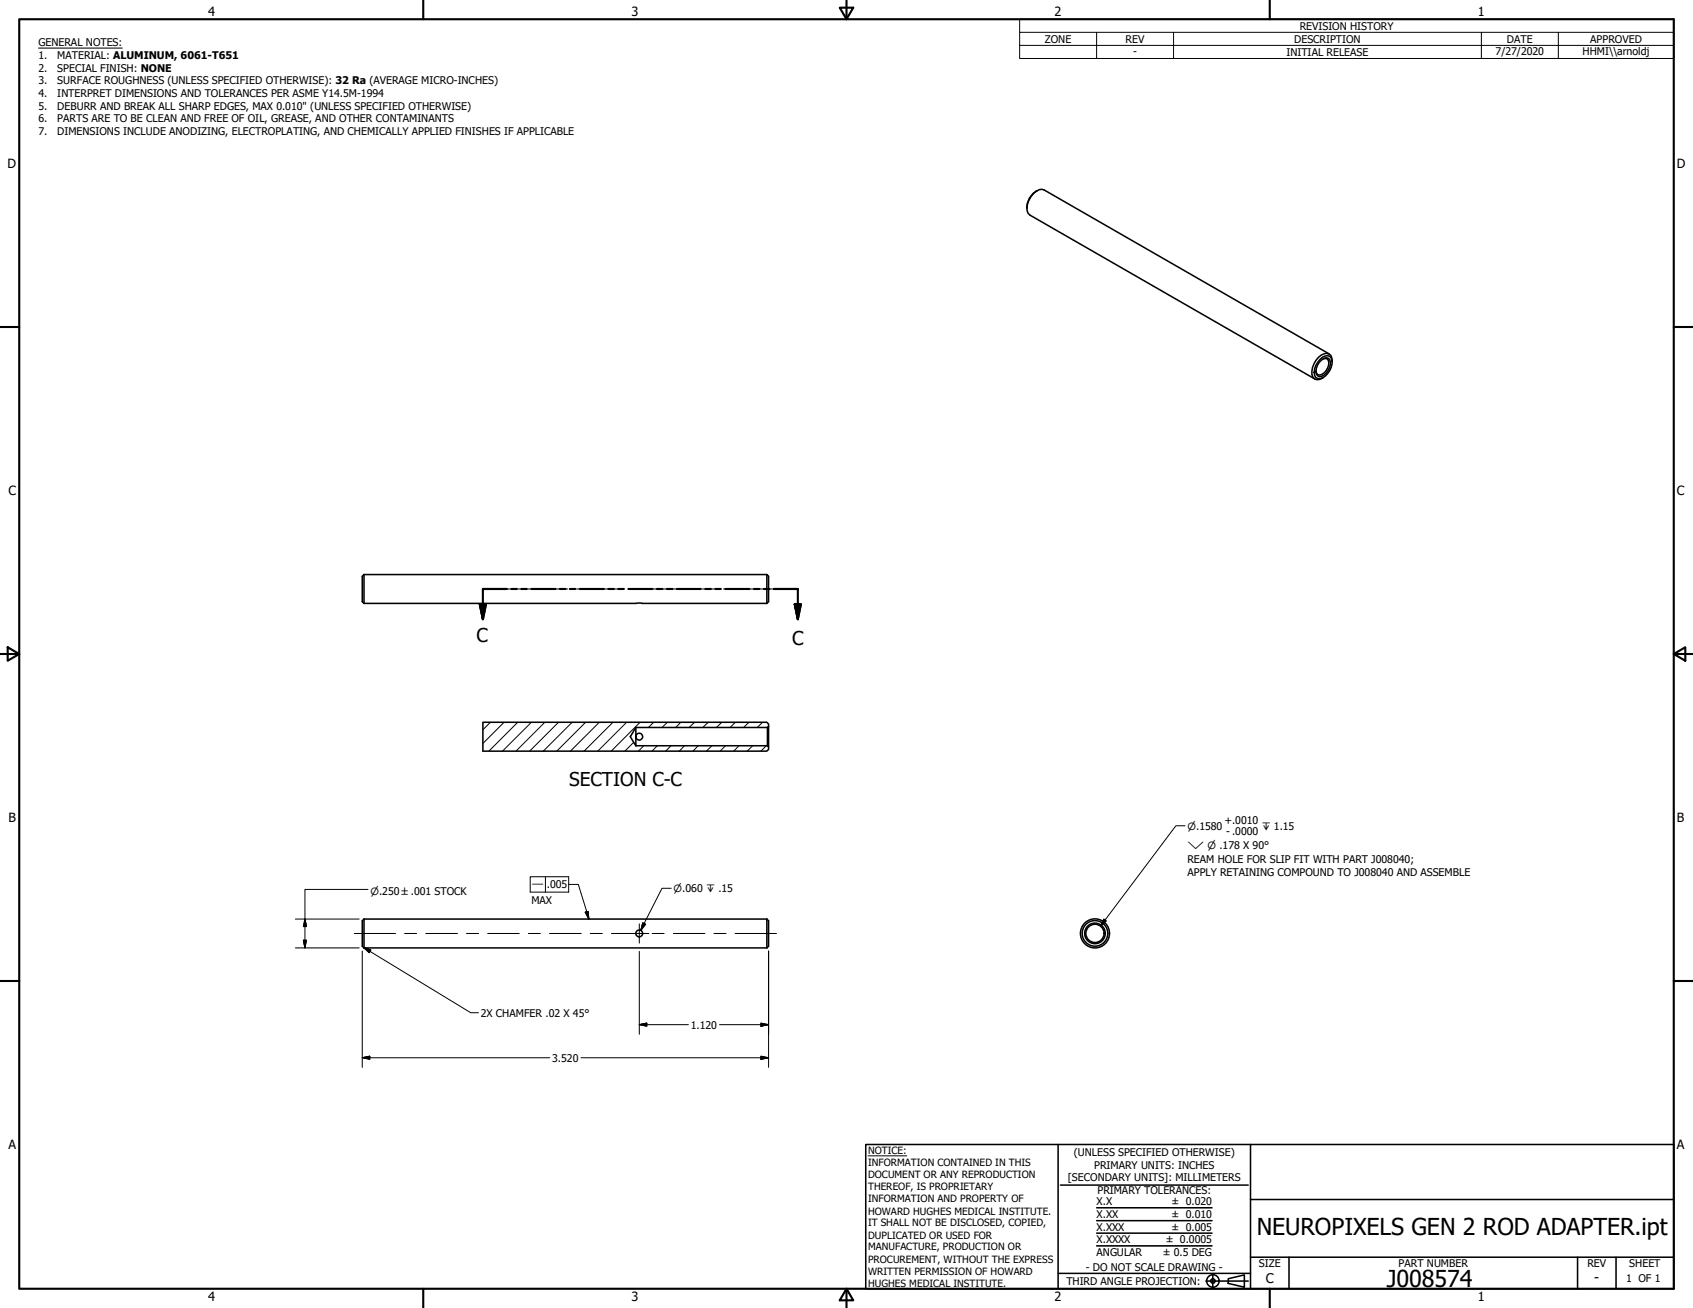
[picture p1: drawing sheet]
<svg xmlns="http://www.w3.org/2000/svg" width="559mm" height="432mm" viewBox="0 0 559 432" stroke-linecap="round" stroke-linejoin="round" font-family="sans-serif">
<!-- layer: Hatch (ANSI) -->
<g fill="none" stroke="#000" stroke-width=".33">
<path d="M161.9 238.4l-2.5 2.5M166.4 238.4l-7 7M170.9 238.4l-9.5 9.6M175.4 238.4l-9.5 9.6M179.8 238.4l-9.5 9.6M184.3 238.4l-9.5 9.6M188.8 238.4l-9.5 9.6M193.3 238.4l-9.5 9.6M197.8 238.4l-9.5 9.6M202.3 238.4l-9.5 9.6M206.8 238.4l-9.5 9.6M211.3 238.4l-9.6 9.6"/>
<path d="M215.8 238.4l-1.8 1.8M220.3 238.4l-1.8 1.8M224.7 238.4l-1.7 1.8M229.2 238.4l-1.7 1.8M233.7 238.4l-1.7 1.8M238.3 238.4l-1.8 1.8M242.7 238.4l-1.7 1.8M247.2 238.4l-1.8 1.8M251.7 238.4l-1.8 1.8M209.2 245l-3 3M212.5 246.2l-1.7 1.8M217 246.2l-1.8 1.8"/>
<path d="M221.5 246.2l-1.8 1.8M225.9 246.2l-1.7 1.8M230.4 246.2l-1.7 1.8M234.9 246.2l-1.7 1.8M239.5 246.2l-1.8 1.8M243.9 246.2l-1.7 1.8M248.4 246.2l-1.8 1.8M252.9 246.2l-1.8 1.8"/>
</g>
<!-- layer: Visible (ANSI) -->
<g fill="none" stroke="#000" stroke-width=".51">
<path d="M342.3 63a6.2 6.2 0 0 0-3.3 5.8M435.4 119.6a2.85 2.85 0 0 1 2.9-1.4 2.46 2.46 0 0 1 .5 3.1 4.3 4.3 0 0 1-3.4 3 1.94 1.94 0 0 1-.9-2.6zM435.7 118.7a2.37 2.37 0 0 1 3.7-.5 5.7 5.7 0 0 1-3.7 6.8 1.72 1.72 0 0 1-1.9-2.1 6.3 6.3 0 0 1 1.9-4.2zM436.6 118.6l.7-.3 .7 .1a2.75 2.75 0 0 1-.3 4 2.5 2.5 0 0 1-2.8 1.3l-.6-1.3M438.7 116.8l-94-54.1a3 3 0 0 0-3.6 1.2 6.2 6.2 0 0 0-1.8 6.5l.6 .6 94.1 54.1M439.7 119.5a2.19 2.19 0 0 0-1-2.6 2.19 2.19 0 0 0-2.7 .4 6.8 6.8 0 0 0-2.7 7.2 2.15 2.15 0 0 0 3.5 .2M120.1 199.2h133M120.1 189.7v9.5M120.1 189.7l-.5 .5v8.4l.5 .6M120.1 189.7h133M253.1 189.7v9.5M253.1 189.7l.6 .5v8.4l-.6 .6"/>
<path d="M253.7 239.8v6.8M209.9 240.2h43.4l.4-.4v-.8l-.6-.6h-93.7v9.6h93.7l.6-.6v-.8l-.4-.4h-43.4M209.9 240.2l-1.6 2.6a.41 .41 0 0 0-.3 .4 .41 .41 0 0 0 .3 .4l1.6 2.6M209.9 240.2v6M253.3 240.2v6M120.1 303.4l-.5 .6v8.4l.5 .5h133M120.1 303.4v9.5M120.1 303.4h133M253.1 303.4v9.5M253.1 303.4l.6 .6v8.4l-.6 .5"/>
<circle cx="211" cy="243.2" r="1.13"/>
<circle cx="211" cy="308.2" r="1.14"/>
<circle cx="361.4" cy="308.1" r="4.8"/>
<circle cx="361.4" cy="308.1" r="4.2"/>
<circle cx="361.4" cy="308.1" r="3.4"/>
<circle cx="361.4" cy="308.1" r="3"/>
</g>
<!-- layer: Section Line (ANSI) -->
<g fill="none" stroke="#000" stroke-width=".7">
<path d="M158.4 199.5h2l-1 4.9zM167.3 194.4h-7.9v10M168.8 194.4h1.8M172.1 194.4h1.8M175.4 194.4h7.9M184.8 194.4h1.8M188.1 194.4h1.8M191.4 194.4h7.9M200.8 194.4h1.8M204.1 194.4h1.8M207.4 194.4h7.9M216.8 194.4h1.8"/>
<path d="M220.1 194.4h1.8M223.4 194.4h7.9M232.8 194.4h1.8M236.1 194.4h1.8M239.4 194.4h7.9M248.9 194.4h1.7M252.2 194.4h1.7M255.5 194.4h7.8v10M262.3 199.5h2.1l-1.1 4.9z"/>
</g>
<path d="M158.4 199.5l1 4.9zM158.4 199.5h2l-1 4.9zM262.3 199.5l1 4.9zM262.3 199.5h2.1l-1.1 4.9z" fill="#000" stroke="#000" stroke-width=".7"/>
<!-- layer: Border (ANSI) -->
<g fill="none" stroke="#000" stroke-width=".7">
<path d="M6.3 6.3h546.1v419.1h-546.1zM139.7 0v6.3M277.2 2.5h4.4l-2.2 3.8zM279.4 0v6.3M419.1 0v6.3M0 107.9h6.3M552.4 107.9h6.4M0 215.9h6.3M2.5 213.7l3.8 2.2-3.8 2.2zM552.4 215.9l3.9-2.2v4.4zM552.4 215.9h6.4M0 323.8h6.3"/>
<path d="M552.4 323.8h6.4M139.7 425.4v6.4M279.4 425.4l2.2 3.9h-4.4zM279.4 425.4v6.4M419.1 425.4v6.4"/>
</g>
<!-- layer: Title (ANSI) -->
<g fill="none" stroke="#000" stroke-width=".51">
<path d="M285.8 377.8h266.6v47.6h-266.6zM349.2 377.8v47.6M412.7 377.8v47.6M350 391.2h62M361.9 398.7h38.1M412.7 396h139.7M361.9 411.3h38.1M361.9 407.1h38.1M361.9 403h38.1M412.7 415h139.7M425.4 415v10.4M520.7 415v10.4"/>
<path d="M533.4 415v10.4M349.2 420.4h63.5M398 422.9h14M400.3 420.6v4.6M405.4 422.1l5.3-1.2v4l-5.3-1.2z"/>
<circle cx="400.3" cy="422.9" r="2.06"/>
<circle cx="400.3" cy="422.9" r=".73"/>
</g>
<path d="M286.5 381.6h12.8" fill="none" stroke="#000" stroke-width=".33"/>
<!-- layer: Symbol (ANSI) -->
<g fill="none" stroke="#000" stroke-width=".33">
<path d="M12.7 15.9h27.7M336.5 10.7v-4.4h215.9v4.4M336.5 15h215.9M361.9 10.7v8.6M387.3 10.7v8.6M488.9 10.7v8.6M514.3 10.7v8.6M552.4 10.7h-215.9v4.3M552.4 10.7v8.6h-215.9v-4.3M391.2 272.6h-3.1l-24.9 33.2M175 289.4h12.7v5.1h-12.7zM180 289.4v5.1"/>
<path d="M187.7 292h3.2l3.5 11.4M221.6 293.2h-3.1l-7 13.9M120 312.7l2.4 .9-.5 .9zM120 312.7l35.4 21.6h2.5M193.2 301.1l.9-.2 .3 2.5zM212.2 304.7l.9 .4-1.6 2zM364.4 303.5l.7 .5-1.9 1.8z"/>
</g>
<!-- layer: Dimension (ANSI) -->
<g fill="none" stroke="#000" stroke-width=".33">
<path d="M121.5 293.6h-20.9v19.3M97.5 312.9h21.1M97.5 303.4h21.1M100.1 310.4h1.1l-.6 2.5zM100.6 303.4l.6 2.5h-1.1zM119.6 313.9v38.5M211 314.1v27.3M253.7 313.9v38.5M211 338.3l2.5-.5v1zM211 338.3h16.2M237.5 338.3h16.2M251.1 337.8l2.6 .5-2.6 .5z"/>
<path d="M119.6 349.2l2.4-.5v1zM119.6 349.2h61.9M191.8 349.2h61.9M251.1 348.7l2.6 .5-2.6 .5z"/>
</g>
<path d="M100.1 310.4l.5 2.5zM100.1 310.4h1.1l-.6 2.5zM100.6 303.4l.6 2.5zM100.6 303.4l.6 2.5h-1.1zM211 338.3l2.5-.5zM211 338.3l2.5-.5v1zM251.1 338.8l2.6-.5zM251.1 337.8l2.6 .5-2.6 .5zM119.6 349.2l2.4-.5zM119.6 349.2l2.4-.5v1zM251.1 349.7l2.6-.5zM251.1 348.7l2.6 .5-2.6 .5z" fill="#000" stroke="#000" stroke-width=".33"/>
<!-- layer: Centerline (ANSI) -->
<g fill="none" stroke="#000" stroke-width=".33">
<path d="M162.9 194.4h17.5M183.4 194.4h4M190.4 194.4h14.2M207.6 194.4h4M214.6 194.4h14.3M231.8 194.4h4M238.8 194.4h17.5M117 308.2h13.6M133.5 308.2h4M140.5 308.2h10.5M154 308.2h4M161 308.2h10.4"/>
<path d="M174.4 308.2h4M181.4 308.2h10.4M194.8 308.2h4M201.8 308.2h10.4M215.3 308.2h3.9M222.2 308.2h10.5M235.6 308.2h4M242.6 308.2h13.7"/>
</g>
<!-- layer: Symbol (ANSI) -->
<path d="M120 312.7l2.4 .9zM120 312.7l2.4 .9-.5 .9zM193.2 301.1l1.2 2.3zM193.2 301.1l.9-.2 .3 2.5zM212.2 304.7l-.7 2.4zM212.2 304.7l.9 .4-1.6 2zM364.4 303.5l-1.2 2.3zM364.4 303.5l.7 .5-1.9 1.8z" fill="#000" stroke="#000" stroke-width=".33"/>
<!-- layer: Center Mark (ANSI) -->
<path d="M207.8 308.2h6.4M211 305v6.3" fill="none" stroke="#000" stroke-width=".33"/>
<g font-size="7.7">
<text x="414.8" y="407.6">NEUROPIXELS GEN 2 ROD ADAPTER.ipt</text>
<text x="457.7" y="424.8">J008574</text>
</g>
<g font-size="6.3">
<text x="157.3" y="212">C</text>
<text x="261.5" y="212.8">C</text>
<text x="187.9" y="259.5">SECTION C-C</text>
</g>
<text font-size="4.5" x="526.2" y="423.4">-</text>
<text font-size="4.4" x="417.8" y="423.5">C</text>
<g font-size="4.2">
<text x="68.7" y="5.3">4</text>
<text x="208.4" y="5.3">3</text>
<text x="348.1" y="5.3">2</text>
<text x="487.8" y="5.3">1</text>
<text x="2.5" y="55.5">D</text>
<text x="553.5" y="55.5">D</text>
<text x="2.8" y="163.4">C</text>
<text x="553.5" y="163.4">C</text>
<text x="2.9" y="271.4">B</text>
<text x="553.5" y="271.4">B</text>
<text x="2.8" y="379.3">A</text>
<text x="553.5" y="379.3">A</text>
<text x="68.7" y="429.5">4</text>
<text x="208.4" y="429.6">3</text>
<text x="348.1" y="429.6">2</text>
<text x="487.8" y="429.5">1</text>
</g>
<g font-size="3.5">
<text x="429" y="9.8">REVISION HISTORY</text>
<text x="12.7" y="15.3">GENERAL NOTES:</text>
<text x="344.9" y="14.1">ZONE</text>
<text x="371.5" y="14.1">REV</text>
<text x="427.2" y="14.1">DESCRIPTION</text>
<text x="497.4" y="14.1">DATE</text>
<text x="524.9" y="14.1">APPROVED</text>
<text x="12.7" y="19.5">1.</text>
<text x="12.7" y="23.7">2.</text>
<text x="18.9" y="19.5">MATERIAL: ALUMINUM, 6061-T651</text>
<text x="18.9" y="23.7">SPECIAL FINISH: NONE</text>
<text x="374" y="18.3">-</text>
<text x="424.6" y="18.4">INITIAL RELEASE</text>
<text x="493.6" y="18.2">7/27/2020</text>
<text x="522.4" y="18.1">HHMI\\arnoldj</text>
<text x="12.7" y="27.8">3.</text>
<text x="18.9" y="27.8">SURFACE ROUGHNESS (UNLESS SPECIFIED OTHERWISE): 32 Ra (AVERAGE MICRO-INCHES)</text>
<text x="12.7" y="32">4.</text>
<text x="18.9" y="32">INTERPRET DIMENSIONS AND TOLERANCES PER ASME Y14.5M-1994</text>
<text x="12.7" y="36.2">5.</text>
<text x="12.7" y="40.4">6.</text>
<text x="18.9" y="36.2">DEBURR AND BREAK ALL SHARP EDGES, MAX 0.010&quot; (UNLESS SPECIFIED OTHERWISE)</text>
<text x="18.9" y="40.4">PARTS ARE TO BE CLEAN AND FREE OF OIL, GREASE, AND OTHER CONTAMINANTS</text>
<text x="12.7" y="44.6">7.</text>
<text x="18.9" y="44.6">DIMENSIONS INCLUDE ANODIZING, ELECTROPLATING, AND CHEMICALLY APPLIED FINISHES IF APPLICABLE</text>
<text x="404.1" y="272">+.0010</text>
<text x="404.7" y="275.5">- .0000</text>
<text x="391.9" y="284.9">REAM HOLE FOR SLIP FIT WITH PART J008040;</text>
<text x="180.5" y="293.2">.005</text>
<text x="391.9" y="289.3">APPLY RETAINING COMPOUND TO J008040 AND ASSEMBLE</text>
<text x="175.5" y="298.3">MAX</text>
<text x="158.7" y="335.6">2X CHAMFER .02 X 45°</text>
<text x="228" y="339.5">1.120</text>
<text x="182.2" y="350.5">3.520</text>
<text x="354.5" y="381.6">(UNLESS SPECIFIED OTHERWISE)</text>
<text x="352.5" y="390">[SECONDARY UNITS]: MILLIMETERS</text>
<text x="361.1" y="385.8">PRIMARY UNITS: INCHES</text>
<text x="362.3" y="394.1">PRIMARY TOLERANCES:</text>
<text x="361.9" y="397.9">X.X</text>
<text x="386.7" y="398">± 0.020</text>
<text x="361.9" y="402.1">X.XX</text>
<text x="361.9" y="406.3">X.XXX</text>
<text x="386.7" y="402.1">± 0.010</text>
<text x="386.7" y="406.3">± 0.005</text>
<text x="361.9" y="410.5">X.XXXX</text>
<text x="384.7" y="410.5">± 0.0005</text>
<text x="358.4" y="419.7">- DO NOT SCALE DRAWING -</text>
<text x="361.9" y="414.6">ANGULAR</text>
<text x="383.8" y="414.7">± 0.5 DEG</text>
<text x="415.5" y="418.4">SIZE</text>
<text x="461.6" y="418.3">PART NUMBER</text>
<text x="523.9" y="418.3">REV</text>
<text x="537.8" y="418.4">SHEET</text>
<text x="352" y="424.2">THIRD ANGLE PROJECTION:</text>
<text x="536.7" y="423.2">1 OF 1</text>
</g>
<g font-size="3.3">
<text x="391.9" y="273.9">⌀.1580</text>
<text x="416.4" y="273.9">↧ 1.15</text>
<text x="391.9" y="280.4">⌵ ⌀ .178 X 90°</text>
<text x="175.5" y="292.2">⏤</text>
<text x="122.3" y="295.4">⌀.250 ±.001 STOCK</text>
<text x="222.3" y="294.5">⌀.060 ↧ .15</text>
<text x="286.5" y="381.1">NOTICE:</text>
<text x="286.5" y="385">INFORMATION CONTAINED IN THIS</text>
<text x="286.5" y="389">DOCUMENT OR ANY REPRODUCTION</text>
<text x="286.5" y="392.9">THEREOF, IS PROPRIETARY</text>
<text x="286.5" y="396.9">INFORMATION AND PROPERTY OF</text>
<text x="286.5" y="400.9">HOWARD HUGHES MEDICAL INSTITUTE.</text>
<text x="286.5" y="404.9">IT SHALL NOT BE DISCLOSED, COPIED,</text>
<text x="286.5" y="408.9">DUPLICATED OR USED FOR</text>
<text x="286.5" y="412.8">MANUFACTURE, PRODUCTION OR</text>
<text x="286.5" y="416.8">PROCUREMENT, WITHOUT THE EXPRESS</text>
<text x="286.5" y="420.8">WRITTEN PERMISSION OF HOWARD</text>
<text x="286.5" y="424.8">HUGHES MEDICAL INSTITUTE.</text>
</g>
</svg>
